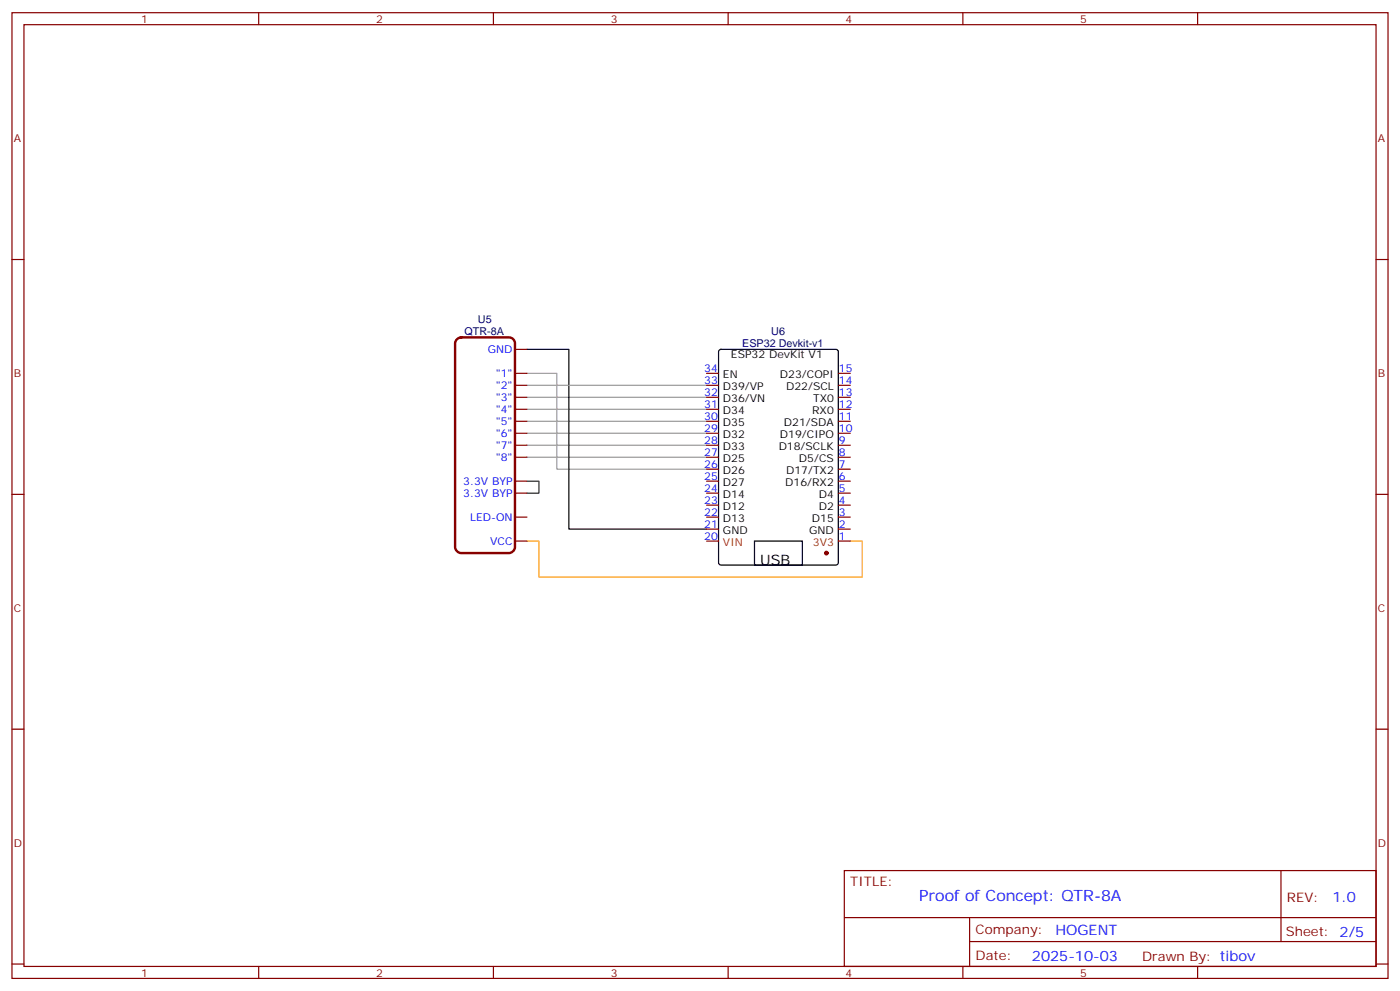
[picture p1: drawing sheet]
<svg xmlns="http://www.w3.org/2000/svg" width="412mm" height="292mm" viewBox="0 0 412 292" stroke-linecap="round" stroke-linejoin="round" font-family="sans-serif">
<g fill="none" stroke="#870000" stroke-width=".35">
<path d="M3.5 3.7h405.4v284.4h-405.4zM7.1 7.3h398.2v277.3h-398.2zM76.2 3.7v3.6M145.3 3.7v3.6M214.5 3.7v3.6M283.6 3.7v3.6M352.8 3.7v3.6M3.5 76.4h3.6M405.3 76.4h3.6M151.7 102.9h3.5M151.7 109.9h3.5M151.7 113.5h3.5"/>
<path d="M151.7 117h3.5M208.1 109.9h3.6M208.1 113.5h3.6M208.1 117h3.6M246.9 109.9h3.6M246.9 117h3.6M151.7 120.5h3.5M151.7 124h3.5M151.7 127.6h3.5M151.7 131.1h3.5M151.7 134.6h3.5M208.1 120.5h3.6"/>
<path d="M208.1 124h3.6M208.1 127.6h3.6M208.1 131.1h3.6M208.1 134.6h3.6M246.9 120.5h3.6M246.9 124h3.6M246.9 127.6h3.6M246.9 131.1h3.6M246.9 134.6h3.6M246.9 138.1h3.6M3.5 145.6h3.6M151.7 141.7h3.5"/>
<path d="M151.7 145.2h3.5M151.7 159.3h3.5M151.7 152.3h3.5M208.1 141.7h3.6M208.1 145.2h3.6M208.1 152.3h3.6M208.1 155.8h3.6M208.1 148.7h3.6M246.9 141.7h3.6M246.9 145.2h3.6M246.9 159.3h3.6M246.9 155.8h3.6"/>
<path d="M246.9 148.7h3.6M405.3 145.6h3.6M3.5 214.7h3.6M405.3 214.7h3.6M248.7 256.3h156.6v28.3h-156.6zM377.3 256.4v20.8M248.7 270.2h156.5M285.6 277.2h119.6M285.6 270.2v14.1M3.5 283.8h3.6M76.2 284.6v3.5M145.3 284.6v3.5"/>
<path d="M214.5 284.6v3.5M283.6 284.6v3.5M352.8 284.6v3.5M405.3 283.8h3.6"/>
</g>
<path d="M155.2 109.9h8.8v28.2h44.1M155.2 117h52.9M155.2 113.5h52.9M155.2 134.6h52.9M155.2 131.1h52.9M155.2 127.6h52.9M155.2 124h52.9M155.2 120.5h52.9" fill="none" stroke="#999" stroke-width=".35"/>
<path d="M155.2 102.9h12.4v52.9h40.5M211.9 103.1l.5-.2h33.8l.7 .4v62.4l-.4 .6-34.1 .1-.7-.5v-62.3zM222.2 159.3h14.2v7.1h-14.2z" fill="none" stroke="#000" stroke-width=".35"/>
<path d="M155.2 159.3h3.5v10.6h95.3v-10.6h-3.5" fill="none" stroke="#f90" stroke-width=".35"/>
<path d="M155.2 141.7h3.5v3.5h-3.5" fill="none" stroke="#008700" stroke-width=".35"/>
<path d="M134.6 99.9l1.2-.6h14.1a1.76 1.76 0 0 1 1.8 1.8v60a1.89 1.89 0 0 1-1.8 1.7h-14.1a1.89 1.89 0 0 1-1.7-1.7v-60z" fill="none" stroke="#870000" stroke-width=".71"/>
<circle cx="243.4" cy="162.8" r=".53" fill="#870000" stroke="#870000" stroke-width=".35"/>
<path d="M246.9 113.5h3.6M208.1 138.1h3.6M208.1 159.3h3.6M246.9 152.3h3.6" fill="none" stroke="#900" stroke-width=".35"/>
<text font-size="4.6" fill="#00f" x="270.8" y="265.4">Proof of Concept: QTR-8A</text>
<text font-size="4.2" x="223.9" y="166.3">USB</text>
<g font-size="4.2" fill="#00f">
<text x="392.5" y="265.6">1.0</text>
<text x="310.9" y="275.2">HOGENT</text>
<text x="304" y="283">2025-10-03</text>
</g>
<g font-size="3.9" fill="#800">
<text x="250.5" y="260.9">TITLE:</text>
<text x="379.1" y="265.6">REV:</text>
<text x="287.4" y="275.1">Company:</text>
<text x="378.7" y="275.7">Sheet: 2/5</text>
<text x="287.4" y="282.8">Date:</text>
<text x="336.4" y="282.9">Drawn By: tibov</text>
</g>
<g font-size="3.2" fill="#800">
<text x="41.6" y="6.7">1</text>
<text x="110.8" y="6.7">2</text>
<text x="179.9" y="6.7">3</text>
<text x="249.1" y="6.7">4</text>
<text x="318.2" y="6.7">5</text>
<text x="4.1" y="41.8">A</text>
<text x="405.9" y="41.8">A</text>
<text x="4.1" y="111">B</text>
<text x="405.9" y="111">B</text>
<text x="4.1" y="180.1">C</text>
<text x="405.9" y="180.1">C</text>
<text x="4.1" y="249.3">D</text>
<text x="405.9" y="249.3">D</text>
<text x="41.6" y="287.5">1</text>
<text x="110.8" y="287.5">2</text>
<text x="179.9" y="287.5">3</text>
<text x="249.1" y="287.5">4</text>
<text x="318.2" y="287.5">5</text>
</g>
<g font-size="3.2" fill="#000080">
<text x="140.8" y="95.2">U5</text>
<text x="136.8" y="98.7">QTR-8A</text>
<text x="227.2" y="98.7">U6</text>
<text x="218.6" y="102.3">ESP32 Devkit-v1</text>
</g>
<g font-size="3.2" fill="#00f">
<text x="143.7" y="103.9">GND</text>
<text x="146.1" y="111">&quot;1&quot;</text>
<text x="207.5" y="113.1">33</text>
<text x="207.5" y="109.6">34</text>
<text x="247.1" y="113.1">14</text>
<text x="247.1" y="109.6">15</text>
<text x="146.1" y="114.5">&quot;2&quot;</text>
<text x="146.1" y="118">&quot;3&quot;</text>
<text x="207.5" y="116.6">32</text>
<text x="247.1" y="116.6">13</text>
<text x="146.1" y="121.6">&quot;4&quot;</text>
<text x="146.1" y="125.1">&quot;5&quot;</text>
<text x="207.5" y="123.7">30</text>
<text x="207.5" y="120.2">31</text>
<text x="247.1" y="123.7">11</text>
<text x="247.1" y="120.2">12</text>
<text x="146.1" y="128.6">&quot;6&quot;</text>
<text x="207.5" y="130.7">28</text>
<text x="207.5" y="127.2">29</text>
<text x="247.1" y="130.7">9</text>
<text x="247.1" y="127.2">10</text>
<text x="146.1" y="132.2">&quot;7&quot;</text>
<text x="146.1" y="135.7">&quot;8&quot;</text>
<text x="207.5" y="137.8">26</text>
<text x="207.5" y="134.3">27</text>
<text x="247.1" y="137.8">7</text>
<text x="247.1" y="134.3">8</text>
<text x="136.5" y="142.7">3.3V BYP</text>
<text x="207.5" y="141.3">25</text>
<text x="247.1" y="141.3">6</text>
<text x="136.5" y="146.3">3.3V BYP</text>
<text x="207.5" y="148.4">23</text>
<text x="207.5" y="144.9">24</text>
<text x="247.1" y="148.4">4</text>
<text x="247.1" y="144.9">5</text>
<text x="138.5" y="153.3">LED-ON</text>
<text x="207.5" y="155.4">21</text>
<text x="207.5" y="151.9">22</text>
<text x="247.1" y="155.4">2</text>
<text x="247.1" y="151.9">3</text>
<text x="144.4" y="160.4">VCC</text>
<text x="207.5" y="159">20</text>
<text x="247.1" y="159">1</text>
</g>
<g font-size="3.2">
<text x="215.3" y="105.5">ESP32 DevKit V1</text>
<text x="213" y="111.3">EN</text>
<text x="229.8" y="111.3">D23/COPI</text>
<text x="213" y="118.4">D36/VN</text>
<text x="213" y="114.9">D39/VP</text>
<text x="231.6" y="114.9">D22/SCL</text>
<text x="239.5" y="118.4">TX0</text>
<text x="213" y="125.4">D35</text>
<text x="213" y="121.9">D34</text>
<text x="230.9" y="125.4">D21/SDA</text>
<text x="239.2" y="121.9">RX0</text>
<text x="213" y="129">D32</text>
<text x="229.8" y="129">D19/CIPO</text>
<text x="213" y="136">D25</text>
<text x="213" y="132.5">D33</text>
<text x="229.4" y="132.5">D18/SCLK</text>
<text x="235.4" y="136">D5/CS</text>
<text x="213" y="143.1">D27</text>
<text x="213" y="139.6">D26</text>
<text x="231.3" y="143.1">D16/RX2</text>
<text x="231.6" y="139.6">D17/TX2</text>
<text x="213" y="146.6">D14</text>
<text x="241.2" y="146.6">D4</text>
<text x="213" y="153.7">D13</text>
<text x="213" y="150.1">D12</text>
<text x="239.2" y="153.7">D15</text>
<text x="241.2" y="150.1">D2</text>
<text x="213" y="157.2">GND</text>
<text x="238.4" y="157.2">GND</text>
</g>
<text font-size="3.2" fill="#c30" x="213" y="160.7">VIN</text>
<text font-size="3.2" fill="#930" x="239.4" y="160.7">3V3</text>
</svg>
